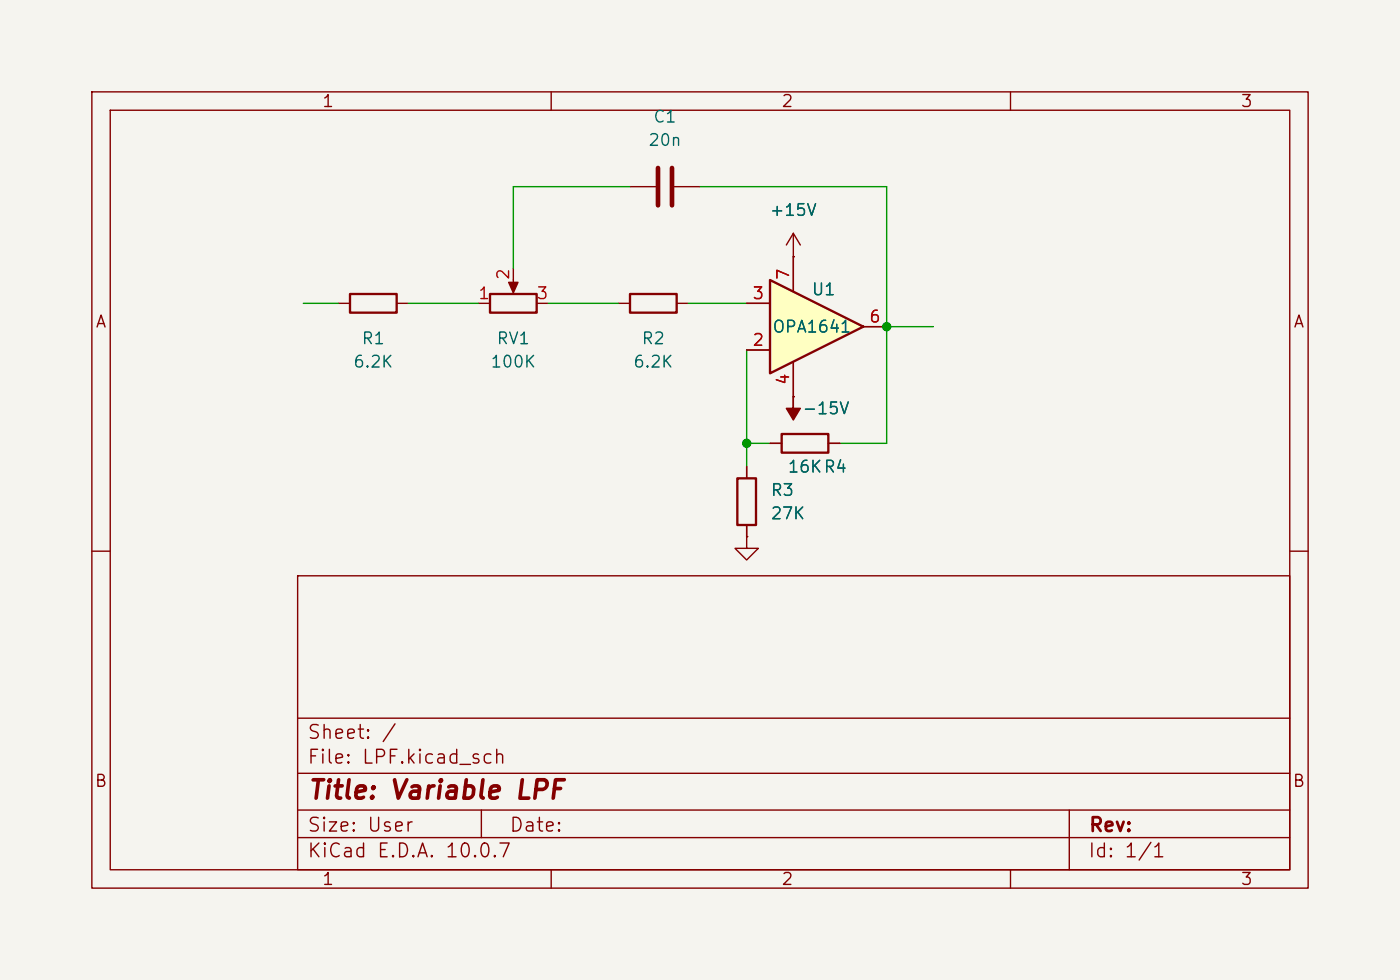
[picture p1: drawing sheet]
<svg xmlns="http://www.w3.org/2000/svg" width="152mm" height="107mm" viewBox="0 0 152 107" stroke-linecap="round" stroke-linejoin="round" font-family="sans-serif">
<path d="M0 0h152.4v106.7h-152.4z" fill="#f5f4ef" stroke="#f5f4ef" stroke-width=".11"/>
<g fill="none" stroke="#840000" stroke-width=".15">
<path d="M10 10h132.4v86.7h-132.4zM12 12h128.4v82.7h-128.4zM60 10v2M110 10v2M36.8 33h1.3M43.2 33h1.2M52.1 33h1.2M55.9 29.2v2.3M58.4 33h1.3M10 60h2M81.3 58.4v1.3h1.2l-1.2 1.3-1.3-1.3h1.3M81.3 58.4h.1"/>
<path d="M81.3 50.8v1.3M81.3 57.1v1.3M83.8 48.3h1.3M86.4 43.2h.1M90.2 48.3h1.2M140.4 60h2M32.4 62.7h108v32h-108zM32.4 78.2h108M32.4 91.2h108M32.4 88.2h108M32.4 84.2h108M52.4 88.2v3"/>
<path d="M60 94.7v2M110 94.7v2M116.4 88.2v6.5"/>
</g>
<g fill="#840000" stroke="#840000" stroke-width=".15">
<path d="M86.4 43.2v1.2h.7l-.7 1.3-.8-1.3h.8z"/>
<path d="M55.4 30.7h1l-.5 1.2z"/>
</g>
<path d="M38.1 32h5.1v2h-5.1zM53.3 32h5.1v2h-5.1zM80.3 52.1h2v5h-2zM85.1 47.2h5.1v2.1h-5.1z" fill="none" stroke="#840000" stroke-width=".25"/>
<path d="M83.8 30.5l10.2 5.1-10.2 5z" fill="#ffffc2"/>
<path d="M68.6 32h5.1v2h-5.1zM83.8 30.5l10.2 5.1-10.2 5z" fill="none" stroke="#840000" stroke-width=".25"/>
<g fill="none" stroke="#840000" stroke-width=".15">
<path d="M67.3 33h1.3M68.6 20.3h2.8M73.4 20.3h2.8M73.7 33h1.2M81.3 38.1h2.5M81.3 33h2.5M86.4 27.9h.1M86.4 25.4v6.3M86.4 39.4v3.8M86.4 25.4l-.8 1.3M86.4 25.4l.7 1.3M94 35.6h2.5"/>
<path d="M81.3 58.4h.1M81.3 50.8v1.3M81.3 57.1v1.3M83.8 48.3h1.3M86.4 43.2h.1M90.2 48.3h1.2"/>
</g>
<path d="M71.6 18.3v4.1M73.2 18.3v4.1" fill="none" stroke="#840000" stroke-width=".51"/>
<path d="M33 33h3.8M44.4 33h7.7M59.7 33h7.6M68.6 20.3h-12.7v8.9M74.9 33h6.4M76.2 20.3h20.3v28h-5.1M81.3 38.1v12.7M96.5 35.6h5.1M81.3 48.3h2.5" fill="none" stroke="#009600" stroke-width=".15"/>
<g fill="#009600" stroke="#009600" stroke-width=".11">
<circle cx="96.5" cy="35.6" r=".46"/>
<circle cx="81.3" cy="48.3" r=".46"/>
</g>
<text font-size="2" fill="#840000" x="33.4" y="87.5">Title: Variable LPF</text>
<g font-size="1.5" fill="#840000">
<text x="33.4" y="83.5">File: LPF.kicad_sch</text>
<text x="33.4" y="80.8">Sheet: /</text>
<text x="33.4" y="93.7">KiCad E.D.A. 10.0.7</text>
<text x="33.4" y="90.9">Size: User</text>
<text x="55.4" y="90.9">Date:</text>
<text x="118.4" y="93.7">Id: 1/1</text>
<text x="118.4" y="90.9">Rev:</text>
</g>
<g font-size="1.3" fill="#840000">
<text x="35" y="12">1</text>
<text x="85" y="12">2</text>
<text x="135" y="12">3</text>
<text x="10.3" y="36">A</text>
<text x="140.7" y="36">A</text>
<text x="10.2" y="86">B</text>
<text x="140.6" y="86">B</text>
<text x="35" y="96.7">1</text>
<text x="85" y="96.7">2</text>
<text x="135" y="96.7">3</text>
</g>
<g font-size="1.3" fill="#006464">
<text x="70.5" y="16.2">20n</text>
<text x="71" y="13.7">C1</text>
<text x="83.7" y="23.8">+15V</text>
<text x="88.3" y="32.5">U1</text>
<text x="38.4" y="40.3">6.2K</text>
<text x="39.3" y="37.8">R1</text>
<text x="53.3" y="40.3">100K</text>
<text x="54" y="37.8">RV1</text>
<text x="68.8" y="40.3">6.2K</text>
<text x="69.8" y="37.8">R2</text>
<text x="84" y="36.5">OPA1641</text>
<text x="87.2" y="45.4">-15V</text>
<text x="85.7" y="51.8">16KR4</text>
<text x="83.8" y="54.3">R3</text>
<text x="83.8" y="56.8">27K</text>
</g>
<g font-size="1.3" fill="#a90000">
<text x="52" y="32.9">1</text>
<text x="55.7" y="30.6" transform="rotate(-90 55.7 30.6)">2</text>
<text x="58.3" y="32.9">3</text>
<text x="81.8" y="32.9">3</text>
<text x="86.2" y="30.6" transform="rotate(-90 86.2 30.6)">7</text>
<text x="94.5" y="35.4">6</text>
<text x="81.8" y="38">2</text>
<text x="86.2" y="42" transform="rotate(-90 86.2 42)">4</text>
</g>
</svg>
